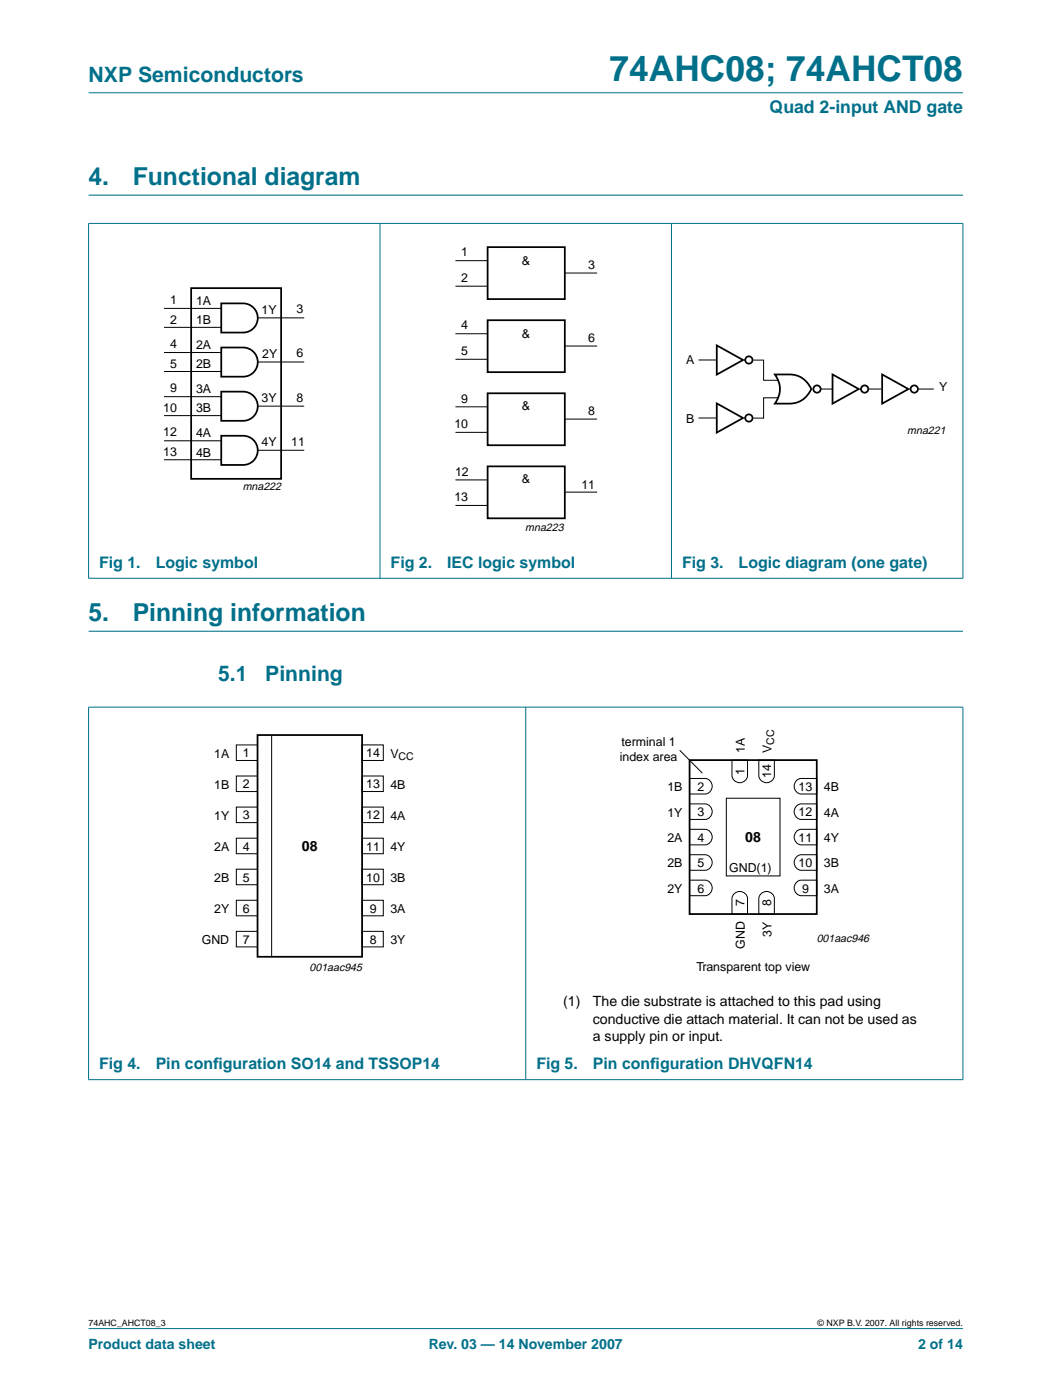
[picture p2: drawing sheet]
<svg xmlns="http://www.w3.org/2000/svg" width="210mm" height="280mm" viewBox="0 0 210 280" stroke-linecap="round" stroke-linejoin="round" font-family="sans-serif">
<g fill="#00708a" stroke="#00708a" stroke-width=".2">
<path d="M17.7 265.5h174.6z"/>
<path d="M17.7 18.5h174.6z"/>
<path d="M17.7 44.7v70.8z"/>
<path d="M75.9 44.6v71z"/>
<path d="M134.1 44.6v71z"/>
<path d="M192.3 44.7v70.8z"/>
<path d="M17.6 44.6h174.8z"/>
<path d="M17.6 115.6h174.8z"/>
<path d="M17.7 141.4v74.3z"/>
<path d="M105 141.3v74.5z"/>
<path d="M192.3 141.4v74.3z"/>
<path d="M17.6 141.3h174.8z"/>
<path d="M17.6 215.7h174.8z"/>
</g>
<path d="M17.7 39h174.7M17.7 126.1h174.7" fill="none" stroke="#00708a" stroke-width=".21"/>
<g fill="none" stroke="#000" stroke-width=".35">
<path d="M38.2 57.6h17.9v38.1h-17.9zM97.4 49.4h15.4v10.4h-15.4zM44.2 60.6h4.4a2.92 2.92 0 0 1 2.9 2.9 2.92 2.92 0 0 1-2.9 3h-4.4zM44.2 69.4h4.4a2.92 2.92 0 0 1 2.9 3 2.92 2.92 0 0 1-2.9 2.9h-4.4zM44.2 78.3h4.4a2.92 2.92 0 0 1 2.9 2.9 2.92 2.92 0 0 1-2.9 2.9h-4.4zM97.4 64h15.4v10.4h-15.4zM97.4 78.6h15.4v10.4h-15.4zM143.2 69l5.2 2.9-5.2 3zM154.8 74.8a9.4 9.4 0 0 1 4.8 .4 5 5 0 0 1 2.4 2.5 4.7 4.7 0 0 1-4.3 3h-2.9a4.7 4.7 0 0 0 0-5.9zM166.3 74.8l5.2 2.9-5.2 3zM176.2 74.8l5.2 2.9-5.2 3zM44.2 87.1h4.4a2.92 2.92 0 0 1 2.9 2.9 2.92 2.92 0 0 1-2.9 2.9h-4.4z"/>
<path d="M97.4 93.2h15.4v10.4h-15.4zM143.2 80.6l5.2 2.9-5.2 2.9zM51.4 146.9h20.9v44.3h-20.9zM137.7 151.9h25.4v30.8h-25.4z"/>
<circle cx="149.6" cy="71.9" r=".73"/>
<circle cx="163.2" cy="77.7" r=".73"/>
<circle cx="172.7" cy="77.7" r=".73"/>
<circle cx="182.6" cy="77.7" r=".73"/>
<circle cx="149.6" cy="83.5" r=".73"/>
</g>
<g fill="none" stroke="#000" stroke-width=".2">
<path d="M91 57.2h6.3M91 52.1h6.3M112.9 54.6h6.4M32.8 61.6h11.3M32.8 65.4h11.3M32.8 70.4h11.3M32.8 74.2h11.3M32.8 79.3h11.3M51.5 63.5h9.3M51.5 72.3h9.3M91 71.8h6.3M91 66.7h6.3"/>
<path d="M112.9 69.2h6.4M139.5 71.9h3.7M150.4 72h2.1v4h2.9M155.4 79.5h-2.9v4h-2.1M163.9 77.7h2.4M173.4 77.7h2.6M183.3 77.7h3.2M32.8 83.1h11.3M32.8 88.1h11.3M32.8 91.9h11.3M51.5 81.2h9.3M51.5 90h9.3"/>
<path d="M91 86.4h6.3M91 81.3h6.3M91 95.9h6.3M112.9 83.7h6.4M112.9 98.3h6.4M139.5 83.5h3.7M91 101h6.3M47.2 148.9h4.2v3.1h-4.2zM47.2 155.1h4.2v3.1h-4.2zM54.3 146.9v44.4M72.3 148.9h4.2v3.1h-4.2zM72.3 155.1h4.2v3.1h-4.2z"/>
<path d="M135.7 149.9l4.6 4.6M137.7 155.6h3.1a1.56 1.56 0 0 1 1.4 1.5 1.56 1.56 0 0 1-1.4 1.6h-3.1zM145.1 159.5h10.7v15.5h-10.7zM146.2 151.9h3.1v3.1a1.56 1.56 0 0 1-1.6 1.4 1.56 1.56 0 0 1-1.5-1.4zM151.5 151.9h3.2v3.1a1.56 1.56 0 0 1-1.6 1.4 1.56 1.56 0 0 1-1.6-1.4zM159.2 155.9l.8-.3h3.1v3.1h-3.1a1.57 1.57 0 0 1-1.3-1.2 1.57 1.57 0 0 1 .5-1.6zM47.2 161.3h4.2v3.1h-4.2zM47.2 167.5h4.2v3.1h-4.2zM47.2 173.7h4.2v3.1h-4.2zM47.2 179.9h4.2v3.1h-4.2zM72.3 173.7h4.2v3.1h-4.2zM72.3 179.9h4.2v3.1h-4.2z"/>
<path d="M72.3 161.3h4.2v3.1h-4.2zM72.3 167.5h4.2v3.1h-4.2zM137.7 175.9h3.1a1.56 1.56 0 0 1 1.4 1.5 1.56 1.56 0 0 1-1.4 1.6h-3.1zM137.7 170.8h3.1a1.56 1.56 0 0 1 1.4 1.5 1.56 1.56 0 0 1-1.4 1.6h-3.1zM137.7 165.7h3.1a1.56 1.56 0 0 1 1.4 1.6 1.56 1.56 0 0 1-1.4 1.5h-3.1zM137.7 160.6h3.1a1.56 1.56 0 0 1 1.4 1.6 1.56 1.56 0 0 1-1.4 1.5h-3.1zM146.5 178.7a1.57 1.57 0 0 1 1.7-.5 1.57 1.57 0 0 1 1.1 1.3v3.2h-3.1v-3.2zM151.9 178.7a1.57 1.57 0 0 1 1.6-.5 1.57 1.57 0 0 1 1.2 1.3v3.2h-3.2v-3.2zM159.2 176.2l.8-.3h3.1v3.1h-3.1a1.57 1.57 0 0 1-1.3-1.1 1.57 1.57 0 0 1 .5-1.7zM159.2 171.1l.8-.3h3.1v3.1h-3.1a1.57 1.57 0 0 1-1.3-1.1 1.57 1.57 0 0 1 .5-1.7zM159.2 166l.8-.3h3.1v3.1h-3.1a1.57 1.57 0 0 1-1.3-1.1 1.57 1.57 0 0 1 .5-1.7zM159.2 161l.8-.4h3.1v3.1h-3.1a1.57 1.57 0 0 1-1.3-1.1 1.57 1.57 0 0 1 .5-1.6z"/>
<path d="M47.2 186.1h4.2v3.1h-4.2zM72.3 186.1h4.2v3.1h-4.2z"/>
</g>
<text font-size="7.1" fill="#00708a" x="121.7" y="16.2">74AHC08; 74AHCT08</text>
<g font-size="4.9" fill="#00708a">
<text x="17.7" y="37">4.</text>
<text x="26.5" y="37">Functional diagram</text>
<text x="17.7" y="124.1">5.</text>
<text x="26.5" y="124.1">Pinning information</text>
</g>
<g font-size="4.2" fill="#00708a">
<text x="17.7" y="16.4">NXP Semiconductors</text>
<text x="43.6" y="136">5.1</text>
<text x="53" y="136">Pinning</text>
</g>
<text font-size="3.5" fill="#00708a" x="153.7" y="22.7">Quad 2-input AND gate</text>
<g font-size="3.2" fill="#00708a">
<text x="19.8" y="113.4">Fig 1.</text>
<text x="31.1" y="113.4">Logic symbol</text>
<text x="78" y="113.4">Fig 2.</text>
<text x="89.3" y="113.4">IEC logic symbol</text>
<text x="136.2" y="113.4">Fig 3.</text>
<text x="147.5" y="113.4">Logic diagram (one gate)</text>
<text x="19.8" y="213.6">Fig 4.</text>
<text x="31.1" y="213.6">Pin conf</text>
<text x="42.6" y="213.6">iguration SO14 and TSSOP14</text>
<text x="107.1" y="213.6">Fig 5.</text>
<text x="118.4" y="213.6">Pin conf</text>
<text x="129.9" y="213.6">iguration DHVQFN14</text>
</g>
<g font-size="2.8">
<text x="60.3" y="170">08</text>
<text x="148.9" y="168.3">08</text>
<text x="112.5" y="201">(1)</text>
<text x="118.4" y="201">The die substrate is attached to this pad using</text>
<text x="118.4" y="204.6">conductive die attach material. It can not be used as</text>
<text x="118.4" y="208.1">a supply pin or input.</text>
</g>
<g font-size="2.8" fill="#00708a">
<text x="17.7" y="269.5">Product data sheet</text>
<text x="85.6" y="269.5">Rev. 03 — 14 November 2007</text>
<text x="183.4" y="269.5">2 of 14</text>
</g>
<g font-size="2.5">
<text x="92.1" y="51.2">1</text>
<text x="104.2" y="53">&amp;</text>
<text x="117.5" y="53.8">3</text>
<text x="92.1" y="56.3">2</text>
<text x="34" y="64.7">2</text>
<text x="34" y="60.7">1</text>
<text x="39.2" y="60.9">1A</text>
<text x="39.2" y="64.8">1B</text>
<text x="52.2" y="62.7">1Y</text>
<text x="59.2" y="62.6">3</text>
<text x="92.1" y="65.8">4</text>
<text x="34" y="69.6">4</text>
<text x="39.2" y="69.7">2A</text>
<text x="52.4" y="71.5">2Y</text>
<text x="59.2" y="71.4">6</text>
<text x="92.1" y="70.9">5</text>
<text x="104.2" y="67.5">&amp;</text>
<text x="117.5" y="68.4">6</text>
<text x="34" y="73.5">5</text>
<text x="39.2" y="73.6">2B</text>
<text x="137.1" y="72.8">A</text>
<text x="32.6" y="82.4">10</text>
<text x="34" y="78.4">9</text>
<text x="39.2" y="78.5">3A</text>
<text x="39.2" y="82.4">3B</text>
<text x="52.2" y="80.3">3Y</text>
<text x="59.2" y="80.3">8</text>
<text x="92.1" y="80.4">9</text>
<text x="104.2" y="82">&amp;</text>
<text x="117.5" y="83">8</text>
<text x="187.6" y="78.2">Y</text>
<text x="32.6" y="87.2">12</text>
<text x="39.2" y="87.4">4A</text>
<text x="52.2" y="89.1">4Y</text>
<text x="58.2" y="89.1">11</text>
<text x="90.7" y="85.5">10</text>
<text x="137.1" y="84.4">B</text>
<text x="32.6" y="91.2">13</text>
<text x="39.2" y="91.2">4B</text>
<text x="90.9" y="95">12</text>
<text x="90.7" y="100.1">13</text>
<text x="104.2" y="96.5">&amp;</text>
<text x="116.1" y="97.6">11</text>
<text x="124.1" y="149.1">terminal 1</text>
<text x="42.8" y="151.4">1A</text>
<text x="48.5" y="151.3">1</text>
<text x="73.1" y="151.3">14</text>
<text x="78" y="151.4">V</text>
<text x="123.8" y="152.1">index area</text>
<text x="148.7" y="154.8" transform="rotate(-90 148.7 154.8)">1</text>
<text x="148.7" y="150.5" transform="rotate(-90 148.7 150.5)">1A</text>
<text x="154" y="155.5" transform="rotate(-90 154 155.5)">14</text>
<text x="154.1" y="150.5" transform="rotate(-90 154.1 150.5)">V</text>
<text x="42.8" y="157.6">1B</text>
<text x="48.5" y="157.5">2</text>
<text x="73.1" y="157.5">13</text>
<text x="78" y="157.6">4B</text>
<text x="133.3" y="158.1">1B</text>
<text x="139.3" y="158">2</text>
<text x="159.5" y="158">13</text>
<text x="164.5" y="158.1">4B</text>
<text x="42.8" y="163.8">1Y</text>
<text x="48.5" y="163.7">3</text>
<text x="73.1" y="163.7">12</text>
<text x="78" y="163.8">4A</text>
<text x="133.3" y="163.2">1Y</text>
<text x="139.3" y="163.1">3</text>
<text x="159.5" y="163.1">12</text>
<text x="164.5" y="163.2">4A</text>
<text x="42.8" y="170">2A</text>
<text x="48.5" y="170">4</text>
<text x="73.1" y="170">11</text>
<text x="78" y="170">4Y</text>
<text x="133.3" y="173.3">2B</text>
<text x="133.3" y="168.3">2A</text>
<text x="139.3" y="173.3">5</text>
<text x="139.3" y="168.2">4</text>
<text x="159.5" y="173.3">10</text>
<text x="159.5" y="168.2">11</text>
<text x="164.5" y="173.3">3B</text>
<text x="164.5" y="168.3">4Y</text>
<text x="42.8" y="176.2">2B</text>
<text x="48.5" y="176.2">5</text>
<text x="73.1" y="176.2">10</text>
<text x="78" y="176.2">3B</text>
<text x="133.3" y="178.4">2Y</text>
<text x="139.3" y="178.3">6</text>
<text x="145.6" y="174.2">GND(1)</text>
<text x="160.2" y="178.3">9</text>
<text x="164.5" y="178.4">3A</text>
<text x="42.8" y="182.4">2Y</text>
<text x="48.5" y="182.4">6</text>
<text x="73.9" y="182.4">9</text>
<text x="78" y="182.4">3A</text>
<text x="148.7" y="181.1" transform="rotate(-90 148.7 181.1)">7</text>
<text x="154" y="181.1" transform="rotate(-90 154 181.1)">8</text>
<text x="40.3" y="188.6">GND</text>
<text x="48.5" y="188.6">7</text>
<text x="73.9" y="188.6">8</text>
<text x="78" y="188.6">3Y</text>
<text x="148.7" y="189.6" transform="rotate(-90 148.7 189.6)">GND</text>
<text x="154.1" y="187.1" transform="rotate(-90 154.1 187.1)">3Y</text>
<text x="139.1" y="193.9">Transparent top view</text>
</g>
<g font-size="2.2">
<text x="181.2" y="86.7">mna221</text>
<text x="48.5" y="98">mna222</text>
<text x="104.9" y="106.1">mna223</text>
<text x="163.1" y="188.3">001aac946</text>
<text x="61.8" y="194">001aac945</text>
</g>
<g font-size="2.1">
<text x="154.6" y="148.8" transform="rotate(-90 154.6 148.8)">CC</text>
<text x="79.6" y="151.9">CC</text>
</g>
<g font-size="1.8">
<text x="17.7" y="264.9">74AHC_AHCT08_3</text>
<text x="163.3" y="264.9">© NXP B.V. 2007. All rights reserved.</text>
</g>
</svg>
